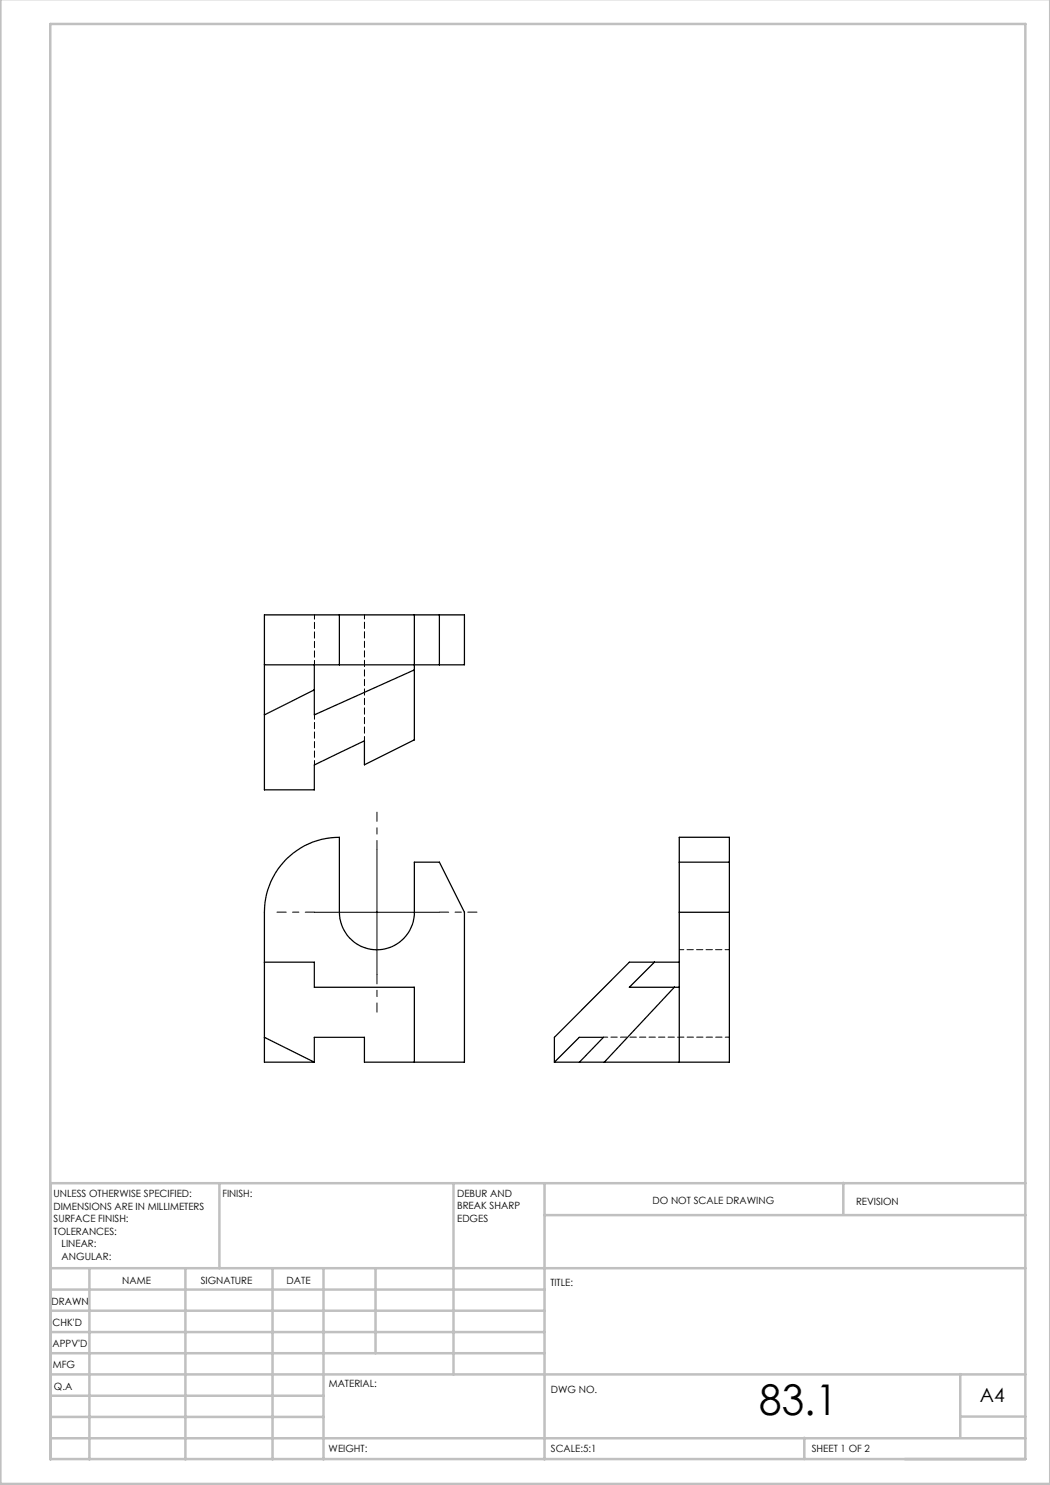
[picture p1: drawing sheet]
<svg xmlns="http://www.w3.org/2000/svg" width="210mm" height="297mm" viewBox="0 0 210 297" stroke-linecap="round" stroke-linejoin="round" font-family="sans-serif">
<path d="M75.4 169.9v-7.5M62.9 182.4h-7.5M75.4 194.9v7.5M87.9 182.4h7.5" fill="none" stroke="#000" stroke-width=".2" stroke-dasharray="15.2 1.3 1.3 1.3" stroke-dashoffset="13.4"/>
<path d="M75.4 170v24.9M62.9 182.5h25" fill="none" stroke="#000" stroke-width=".2"/>
<g fill="none" stroke="#c0c0c0" stroke-width=".5">
<path d="M.1 -.1v296.9h209.9v-296.9M10.1 4.8h195v287h-195zM43.9 236.6v17M90.7 236.6v38.3M108.9 236.6v55.3M168.7 236.6v6.3M205.1 236.6h-195v55.3M10.1 253.6h195M10.1 257.9h98.8M17.9 253.6v38.3M37.1 253.6v38.3M54.5 253.6v38.3"/>
<path d="M64.7 253.6v38.3M75.1 253.6v17M108.9 243h96.2M10.1 270.6h98.8M10.1 266.4h98.8M10.1 262.1h98.8M10.1 279.1h54.6M10.1 274.9h195M192.1 274.8v12.7M10.1 287.7h195M10.1 283.4h54.6M160.9 287.5v4.3"/>
<path d="M192.1 283.3h13"/>
</g>
<g fill="none" stroke="#000" stroke-width=".25">
<path d="M52.9 133h15M62.9 138l-10 5M62.9 133v10l20-9M67.9 123h-15v35h10v-5l10-4.8v4.8l10-5M67.9 123h15M67.9 123v10M82.9 123h10v10h-25M82.9 123v25M87.9 123v10M57.3 171.8a15.1 15.1 0 0 1 10.6-4.3v15a7.5 7.5 0 0 0 7.5 7.5 7.5 7.5 0 0 0 7.5-7.5v-10.1h5l5 10.1v29.9h-20v-4.9h-10v4.9h-10v-29.9a15.3 15.3 0 0 1 4.4-10.7zM135.9 172.4h10M52.9 192.4h10v5h20v15"/>
<path d="M130.9 192.4h-5l-15 15.1v4.9M130.9 192.4l-5 5h10M130.9 192.4h5M134.9 197.4l-14 15M135.9 182.5h10M52.9 207.5l10 4.9M110.9 212.4l5-4.9h4.8l-4.8 4.9M110.9 212.4h35v-44.9h-10v44.9"/>
</g>
<path d="M62.9 123v10M72.9 123v25.1M62.9 143v10M135.9 189.9h10M145.9 207.4h-25.2" fill="none" stroke="#000" stroke-width=".2" stroke-dasharray="1.3 .6" stroke-dashoffset=".4"/>
<text font-size="8.5" x="151.8" y="283">83.1</text>
<text font-size="3.9" x="196" y="280.4">A4</text>
<g font-size="2">
<text x="10.7" y="239.5">UNLESS OTHERWISE SPECIFIED:</text>
<text x="44.5" y="239.5">FINISH:</text>
<text x="91.4" y="239.4">DEBUR AND</text>
<text x="10.7" y="242">DIMENSIONS ARE IN MILLIMETERS</text>
<text x="10.7" y="244.5">SURFACE FINISH:</text>
<text x="91.4" y="241.9">BREAK SHARP</text>
<text x="91.4" y="244.4">EDGES</text>
<text x="130.5" y="240.8">DO NOT SCALE DRAWING</text>
<text x="171.2" y="241">REVISION</text>
<text x="10.7" y="247">TOLERANCES:</text>
<text x="12.3" y="249.5">LINEAR:</text>
<text x="12.3" y="252">ANGULAR:</text>
<text x="24.4" y="256.9">NAME</text>
<text x="40.1" y="256.8">SIGNATURE</text>
<text x="57.3" y="256.8">DATE</text>
<text x="110.1" y="257.1">TITLE:</text>
<text x="10.3" y="260.9">DRAWN</text>
<text x="10.5" y="269.3">APPV'D</text>
<text x="10.5" y="265.2">CHK'D</text>
<text x="10.6" y="273.6">MFG</text>
<text x="10.8" y="278">Q.A</text>
<text x="65.8" y="277.4">MATERIAL:</text>
<text x="110.2" y="278.5">DWG NO.</text>
<text x="65.7" y="290.4">WEIGHT:</text>
<text x="110.2" y="290.5">SCALE:5:1</text>
<text x="162.4" y="290.4">SHEET 1 OF 2</text>
</g>
</svg>
